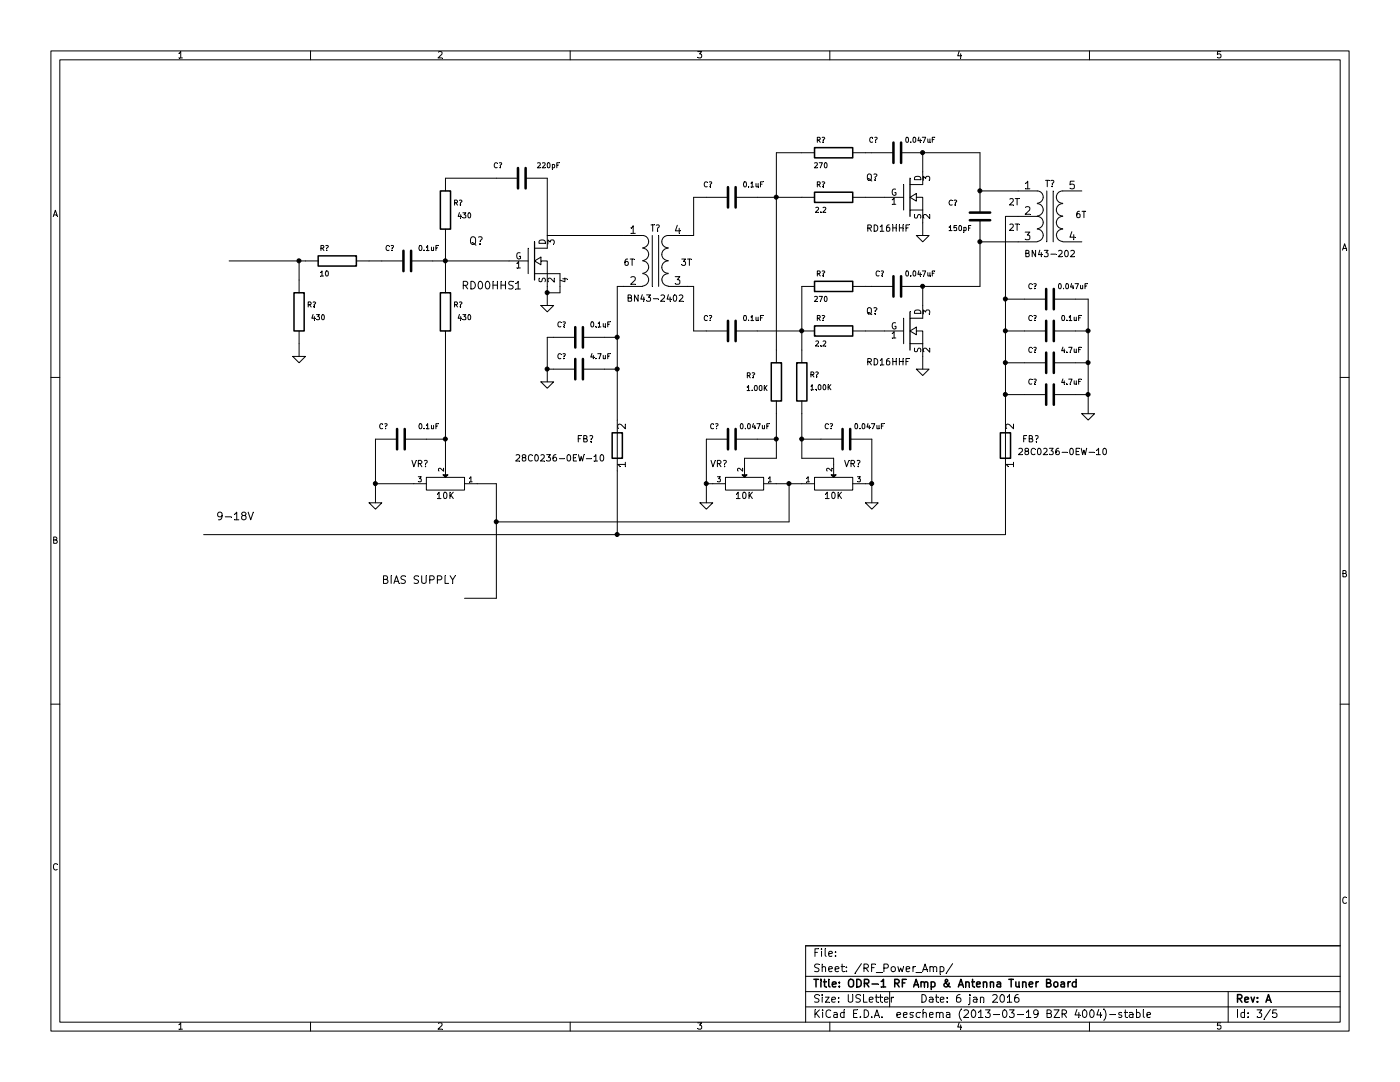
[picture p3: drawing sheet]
EESchema Schematic File Version 2  date 1/5/2016 6:14:15 PM
LIBS:power
LIBS:device
LIBS:transistors
LIBS:conn
LIBS:linear
LIBS:regul
LIBS:74xx
LIBS:cmos4000
LIBS:adc-dac
LIBS:memory
LIBS:xilinx
LIBS:special
LIBS:microcontrollers
LIBS:dsp
LIBS:microchip
LIBS:analog_switches
LIBS:motorola
LIBS:texas
LIBS:intel
LIBS:audio
LIBS:interface
LIBS:digital-audio
LIBS:philips
LIBS:display
LIBS:cypress
LIBS:siliconi
LIBS:opto
LIBS:atmel
LIBS:contrib
LIBS:valves
LIBS:Amp_Tuner_Board-cache
LIBS:Amp_Tuner_Board-cache
EELAYER 27 0
EELAYER END
$Descr USLetter 11000 8500
encoding utf-8
Sheet 3 5
Title "ODR-1 RF Amp & Antenna Tuner Board"
Date "6 jan 2016"
Rev "A"
Comp ""
Comment1 ""
Comment2 ""
Comment3 ""
Comment4 ""
$EndDescr
$Comp
L TRANS_CT-1 T?
U 1 1
P 8250 1700
F 0 "T?" H 8250 1950 50  0000 C CNN
F 1 "BN43-202" H 8250 1400 50  0000 C CNN
F 2 "~" H 8250 1700 60  0000 C CNN
F 3 "~" H 8250 1700 60  0000 C CNN
	1    8250 1700
	1    0    0    -1  
$EndComp
$Comp
L MOS_N-1 Q?
U 1 1
P 7150 1550
F 0 "Q?" H 6900 1700 50  0000 R CNN
F 1 "RD16HHF" H 7150 1300 50  0000 R CNN
F 2 "~" H 7150 1550 60  0000 C CNN
F 3 "~" H 7150 1550 60  0000 C CNN
	1    7150 1550
	1    0    0    -1  
$EndComp
$Comp
L MOS_N-2 Q?
U 1 1
P 4200 2050
F 0 "Q?" H 3800 2200 60  0000 R CNN
F 1 "RD00HHS1" H 4100 1850 60  0000 R CNN
F 2 "~" H 4200 2050 60  0000 C CNN
F 3 "~" H 4200 2050 60  0000 C CNN
	1    4200 2050
	1    0    0    -1  
$EndComp
$Comp
L R R?
U 1 1
P 6550 1200
F 0 "R?" V 6650 1300 40  0000 C CNN
F 1 "270" V 6450 1300 40  0000 C CNN
F 2 "~" V 6480 1200 30  0000 C CNN
F 3 "~" H 6550 1200 30  0000 C CNN
	1    6550 1200
	0    -1   -1   0   
$EndComp
$Comp
L C C?
U 1 1
P 7050 1200
F 0 "C?" V 7150 1350 40  0000 L CNN
F 1 "0.047uF" V 7150 900 40  0000 L CNN
F 2 "~" H 7088 1050 30  0000 C CNN
F 3 "~" H 7050 1200 60  0000 C CNN
	1    7050 1200
	0    -1   -1   0   
$EndComp
$Comp
L GND #PWR?
U 1 1
P 7250 1850
F 0 "#PWR?" H 7250 1850 30  0001 C CNN
F 1 "GND" H 7250 1780 30  0001 C CNN
F 2 "~" H 7250 1850 60  0000 C CNN
F 3 "~" H 7250 1850 60  0000 C CNN
	1    7250 1850
	1    0    0    -1  
$EndComp
$Comp
L R R?
U 1 1
P 6550 1550
F 0 "R?" V 6650 1650 40  0000 C CNN
F 1 "2.2" V 6450 1650 40  0000 C CNN
F 2 "~" V 6480 1550 30  0000 C CNN
F 3 "~" H 6550 1550 30  0000 C CNN
	1    6550 1550
	0    -1   -1   0   
$EndComp
$Comp
L C C?
U 1 1
P 5750 1550
F 0 "C?" V 5850 1700 40  0000 L CNN
F 1 "0.1uF" V 5850 1300 40  0000 L CNN
F 2 "~" H 5788 1400 30  0000 C CNN
F 3 "~" H 5750 1550 60  0000 C CNN
	1    5750 1550
	0    -1   -1   0   
$EndComp
$Comp
L MOS_N-1 Q?
U 1 1
P 7150 2600
F 0 "Q?" H 6900 2750 50  0000 R CNN
F 1 "RD16HHF" H 7150 2350 50  0000 R CNN
F 2 "~" H 7150 2600 60  0000 C CNN
F 3 "~" H 7150 2600 60  0000 C CNN
	1    7150 2600
	1    0    0    -1  
$EndComp
$Comp
L R R?
U 1 1
P 6550 2250
F 0 "R?" V 6650 2350 40  0000 C CNN
F 1 "270" V 6450 2350 40  0000 C CNN
F 2 "~" V 6480 2250 30  0000 C CNN
F 3 "~" H 6550 2250 30  0000 C CNN
	1    6550 2250
	0    -1   -1   0   
$EndComp
$Comp
L C C?
U 1 1
P 7050 2250
F 0 "C?" V 7150 2350 40  0000 L CNN
F 1 "0.047uF" V 7150 1950 40  0000 L CNN
F 2 "~" H 7088 2100 30  0000 C CNN
F 3 "~" H 7050 2250 60  0000 C CNN
	1    7050 2250
	0    -1   -1   0   
$EndComp
$Comp
L GND #PWR?
U 1 1
P 7250 2900
F 0 "#PWR?" H 7250 2900 30  0001 C CNN
F 1 "GND" H 7250 2830 30  0001 C CNN
F 2 "~" H 7250 2900 60  0000 C CNN
F 3 "~" H 7250 2900 60  0000 C CNN
	1    7250 2900
	1    0    0    -1  
$EndComp
$Comp
L R R?
U 1 1
P 6550 2600
F 0 "R?" V 6650 2700 40  0000 C CNN
F 1 "2.2" V 6450 2700 40  0000 C CNN
F 2 "~" V 6480 2600 30  0000 C CNN
F 3 "~" H 6550 2600 30  0000 C CNN
	1    6550 2600
	0    -1   -1   0   
$EndComp
$Comp
L C C?
U 1 1
P 5750 2600
F 0 "C?" V 5850 2750 40  0000 L CNN
F 1 "0.1uF" V 5850 2350 40  0000 L CNN
F 2 "~" H 5788 2450 30  0000 C CNN
F 3 "~" H 5750 2600 60  0000 C CNN
	1    5750 2600
	0    -1   -1   0   
$EndComp
$Comp
L C C?
U 1 1
P 7700 1700
F 0 "C?" H 7450 1800 40  0000 L CNN
F 1 "150pF" H 7450 1600 40  0000 L CNN
F 2 "~" H 7738 1550 30  0000 C CNN
F 3 "~" H 7700 1700 60  0000 C CNN
	1    7700 1700
	1    0    0    -1  
$EndComp
$Comp
L C C?
U 1 1
P 8250 2350
F 0 "C?" V 8350 2450 40  0000 L CNN
F 1 "0.047uF" V 8350 2050 40  0000 L CNN
F 2 "~" H 8288 2200 30  0000 C CNN
F 3 "~" H 8250 2350 60  0000 C CNN
	1    8250 2350
	0    -1   -1   0   
$EndComp
$Comp
L C C?
U 1 1
P 8250 2600
F 0 "C?" V 8350 2700 40  0000 L CNN
F 1 "0.1uF" V 8350 2350 40  0000 L CNN
F 2 "~" H 8288 2450 30  0000 C CNN
F 3 "~" H 8250 2600 60  0000 C CNN
	1    8250 2600
	0    -1   -1   0   
$EndComp
$Comp
L C C?
U 1 1
P 8250 2850
F 0 "C?" V 8350 2950 40  0000 L CNN
F 1 "4.7uF" V 8350 2600 40  0000 L CNN
F 2 "~" H 8288 2700 30  0000 C CNN
F 3 "~" H 8250 2850 60  0000 C CNN
	1    8250 2850
	0    -1   -1   0   
$EndComp
$Comp
L GND #PWR?
U 1 1
P 8550 3250
F 0 "#PWR?" H 8550 3250 30  0001 C CNN
F 1 "GND" H 8550 3180 30  0001 C CNN
F 2 "~" H 8550 3250 60  0000 C CNN
F 3 "~" H 8550 3250 60  0000 C CNN
	1    8550 3250
	1    0    0    -1  
$EndComp
$Comp
L R R?
U 1 1
P 6300 3000
F 0 "R?" H 6400 3050 40  0000 C CNN
F 1 "1.00K" H 6450 2950 40  0000 C CNN
F 2 "~" V 6230 3000 30  0000 C CNN
F 3 "~" H 6300 3000 30  0000 C CNN
	1    6300 3000
	1    0    0    -1  
$EndComp
$Comp
L R R?
U 1 1
P 6100 3000
F 0 "R?" H 6300 2950 40  0000 C CNN
F 1 "1.00K" H 6250 3050 40  0000 C CNN
F 2 "~" V 6030 3000 30  0000 C CNN
F 3 "~" H 6100 3000 30  0000 C CNN
	1    6100 3000
	-1   0    0    1   
$EndComp
$Comp
L POT-1 VR?
U 1 1
P 6550 3800
F 0 "VR?" H 6700 3950 50  0000 C CNN
F 1 "10K" H 6550 3700 50  0000 C CNN
F 2 "~" H 6550 3800 60  0000 C CNN
F 3 "~" H 6550 3800 60  0000 C CNN
	1    6550 3800
	1    0    0    -1  
$EndComp
$Comp
L C C?
U 1 1
P 6650 3450
F 0 "C?" V 6750 3550 40  0000 L CNN
F 1 "0.047uF" V 6750 3150 40  0000 L CNN
F 2 "~" H 6688 3300 30  0000 C CNN
F 3 "~" H 6650 3450 60  0000 C CNN
	1    6650 3450
	0    -1   -1   0   
$EndComp
$Comp
L GND #PWR?
U 1 1
P 6850 3950
F 0 "#PWR?" H 6850 3950 30  0001 C CNN
F 1 "GND" H 6850 3880 30  0001 C CNN
F 2 "~" H 6850 3950 60  0000 C CNN
F 3 "~" H 6850 3950 60  0000 C CNN
	1    6850 3950
	1    0    0    -1  
$EndComp
$Comp
L GND #PWR?
U 1 1
P 5550 3950
F 0 "#PWR?" H 5550 3950 30  0001 C CNN
F 1 "GND" H 5550 3880 30  0001 C CNN
F 2 "~" H 5550 3950 60  0000 C CNN
F 3 "~" H 5550 3950 60  0000 C CNN
	1    5550 3950
	1    0    0    -1  
$EndComp
$Comp
L TRANSFORMER T?
U 1 1
P 5150 2050
F 0 "T?" H 5150 2300 50  0000 C CNN
F 1 "BN43-2402" H 5150 1750 50  0000 C CNN
F 2 "~" H 5150 2050 60  0000 C CNN
F 3 "~" H 5150 2050 60  0000 C CNN
	1    5150 2050
	1    0    0    -1  
$EndComp
Text Notes 4900 2100 0    50   ~ 0
6T
Text Notes 5350 2100 0    50   ~ 0
3T
Text Notes 7925 1625 0    50   ~ 0
2T
Text Notes 7925 1825 0    50   ~ 0
2T
Text Notes 8450 1725 0    50   ~ 0
6T
$Comp
L C C?
U 1 1
P 8250 3100
F 0 "C?" V 8350 3200 40  0000 L CNN
F 1 "4.7uF" V 8350 2850 40  0000 L CNN
F 2 "~" H 8288 2950 30  0000 C CNN
F 3 "~" H 8250 3100 60  0000 C CNN
	1    8250 3100
	0    -1   -1   0   
$EndComp
$Comp
L BEAD-1 FB?
U 1 1
P 7900 3500
F 0 "FB?" V 7950 3300 50  0000 C CNN
F 1 "28C0236-0EW-10" V 7850 3050 50  0000 C CNN
F 2 "~" H 7850 3430 30  0000 C CNN
F 3 "~" V 7850 3500 30  0000 C CNN
	1    7900 3500
	0    -1   -1   0   
$EndComp
$Comp
L C C?
U 1 1
P 4100 1400
F 0 "C?" V 4200 1550 40  0000 L CNN
F 1 "220pF" V 4200 1100 40  0000 L CNN
F 2 "~" H 4138 1250 30  0000 C CNN
F 3 "~" H 4100 1400 60  0000 C CNN
	1    4100 1400
	0    -1   -1   0   
$EndComp
$Comp
L R R?
U 1 1
P 3500 2450
F 0 "R?" H 3600 2500 40  0000 C CNN
F 1 "430" H 3650 2400 40  0000 C CNN
F 2 "~" V 3430 2450 30  0000 C CNN
F 3 "~" H 3500 2450 30  0000 C CNN
	1    3500 2450
	1    0    0    -1  
$EndComp
$Comp
L C C?
U 1 1
P 4550 2650
F 0 "C?" V 4650 2750 40  0000 L CNN
F 1 "0.1uF" V 4650 2400 40  0000 L CNN
F 2 "~" H 4588 2500 30  0000 C CNN
F 3 "~" H 4550 2650 60  0000 C CNN
	1    4550 2650
	0    -1   -1   0   
$EndComp
$Comp
L C C?
U 1 1
P 4550 2900
F 0 "C?" V 4650 3000 40  0000 L CNN
F 1 "4.7uF" V 4650 2650 40  0000 L CNN
F 2 "~" H 4588 2750 30  0000 C CNN
F 3 "~" H 4550 2900 60  0000 C CNN
	1    4550 2900
	0    -1   -1   0   
$EndComp
$Comp
L R R?
U 1 1
P 2650 2050
F 0 "R?" V 2750 2150 40  0000 C CNN
F 1 "10" V 2550 2150 40  0000 C CNN
F 2 "~" V 2580 2050 30  0000 C CNN
F 3 "~" H 2650 2050 30  0000 C CNN
	1    2650 2050
	0    -1   -1   0   
$EndComp
$Comp
L R R?
U 1 1
P 2350 2450
F 0 "R?" H 2450 2500 40  0000 C CNN
F 1 "430" H 2500 2400 40  0000 C CNN
F 2 "~" V 2280 2450 30  0000 C CNN
F 3 "~" H 2350 2450 30  0000 C CNN
	1    2350 2450
	1    0    0    -1  
$EndComp
$Comp
L C C?
U 1 1
P 3200 2050
F 0 "C?" V 3300 2150 40  0000 L CNN
F 1 "0.1uF" V 3300 1800 40  0000 L CNN
F 2 "~" H 3238 1900 30  0000 C CNN
F 3 "~" H 3200 2050 60  0000 C CNN
	1    3200 2050
	0    -1   -1   0   
$EndComp
$Comp
L R R?
U 1 1
P 3500 1650
F 0 "R?" H 3600 1700 40  0000 C CNN
F 1 "430" H 3650 1600 40  0000 C CNN
F 2 "~" V 3430 1650 30  0000 C CNN
F 3 "~" H 3500 1650 30  0000 C CNN
	1    3500 1650
	1    0    0    -1  
$EndComp
$Comp
L GND #PWR?
U 1 1
P 4300 2400
F 0 "#PWR?" H 4300 2400 30  0001 C CNN
F 1 "GND" H 4300 2330 30  0001 C CNN
F 2 "~" H 4300 2400 60  0000 C CNN
F 3 "~" H 4300 2400 60  0000 C CNN
	1    4300 2400
	1    0    0    -1  
$EndComp
$Comp
L GND #PWR?
U 1 1
P 4300 3000
F 0 "#PWR?" H 4300 3000 30  0001 C CNN
F 1 "GND" H 4300 2930 30  0001 C CNN
F 2 "~" H 4300 3000 60  0000 C CNN
F 3 "~" H 4300 3000 60  0000 C CNN
	1    4300 3000
	1    0    0    -1  
$EndComp
$Comp
L POT-1 VR?
U 1 1
P 5850 3800
F 0 "VR?" H 6050 3950 50  0000 C CNN
F 1 "10K" H 5850 3700 50  0000 C CNN
F 2 "~" H 5850 3800 60  0000 C CNN
F 3 "~" H 5850 3800 60  0000 C CNN
	1    5850 3800
	-1   0    0    -1  
$EndComp
$Comp
L C C?
U 1 1
P 5750 3450
F 0 "C?" V 5850 3550 40  0000 L CNN
F 1 "0.047uF" V 5850 3150 40  0000 L CNN
F 2 "~" H 5788 3300 30  0000 C CNN
F 3 "~" H 5750 3450 60  0000 C CNN
	1    5750 3450
	0    -1   -1   0   
$EndComp
$Comp
L GND #PWR?
U 1 1
P 2350 2800
F 0 "#PWR?" H 2350 2800 30  0001 C CNN
F 1 "GND" H 2350 2730 30  0001 C CNN
F 2 "~" H 2350 2800 60  0000 C CNN
F 3 "~" H 2350 2800 60  0000 C CNN
	1    2350 2800
	1    0    0    -1  
$EndComp
$Comp
L BEAD-1 FB?
U 1 1
P 4850 3500
F 0 "FB?" V 4900 3750 50  0000 C CNN
F 1 "28C0236-0EW-10" V 4750 3950 50  0000 C CNN
F 2 "~" H 4800 3430 30  0000 C CNN
F 3 "~" V 4800 3500 30  0000 C CNN
	1    4850 3500
	0    -1   -1   0   
$EndComp
$Comp
L GND #PWR?
U 1 1
P 2950 3950
F 0 "#PWR?" H 2950 3950 30  0001 C CNN
F 1 "GND" H 2950 3880 30  0001 C CNN
F 2 "~" H 2950 3950 60  0000 C CNN
F 3 "~" H 2950 3950 60  0000 C CNN
	1    2950 3950
	1    0    0    -1  
$EndComp
$Comp
L POT-1 VR?
U 1 1
P 3500 3800
F 0 "VR?" H 3700 3950 50  0000 C CNN
F 1 "10K" H 3500 3700 50  0000 C CNN
F 2 "~" H 3500 3800 60  0000 C CNN
F 3 "~" H 3500 3800 60  0000 C CNN
	1    3500 3800
	-1   0    0    -1  
$EndComp
$Comp
L C C?
U 1 1
P 3150 3450
F 0 "C?" V 3250 3550 40  0000 L CNN
F 1 "0.1uF" V 3250 3150 40  0000 L CNN
F 2 "~" H 3188 3300 30  0000 C CNN
F 3 "~" H 3150 3450 60  0000 C CNN
	1    3150 3450
	0    -1   -1   0   
$EndComp
Wire Wire Line
	6800 1200 6850 1200
Wire Wire Line
	6800 1550 6950 1550
Wire Wire Line
	7250 1350 7250 1200
Wire Wire Line
	7250 1750 7250 1850
Wire Wire Line
	5950 1550 6300 1550
Wire Wire Line
	6800 2250 6850 2250
Wire Wire Line
	6800 2600 6950 2600
Wire Wire Line
	6300 2250 6300 2750
Wire Wire Line
	7250 2400 7250 2250
Wire Wire Line
	7250 2800 7250 2900
Wire Wire Line
	6300 2600 5950 2600
Connection ~ 6300 2600
Wire Wire Line
	7250 1200 7700 1200
Wire Wire Line
	7250 2250 7700 2250
Wire Wire Line
	7700 1200 7700 1500
Wire Wire Line
	7700 2250 7700 1900
Wire Wire Line
	7700 1900 8000 1900
Wire Wire Line
	7700 1500 8000 1500
Connection ~ 7700 1900
Connection ~ 7700 1500
Connection ~ 7250 1200
Connection ~ 7250 2250
Wire Wire Line
	8550 2350 8550 3250
Wire Wire Line
	8550 2850 8450 2850
Wire Wire Line
	8550 2600 8450 2600
Connection ~ 8550 2850
Wire Wire Line
	8550 2350 8450 2350
Connection ~ 8550 2600
Wire Wire Line
	7900 2850 8050 2850
Wire Wire Line
	7900 1700 7900 3300
Wire Wire Line
	7900 1700 8000 1700
Wire Wire Line
	8050 2350 7900 2350
Connection ~ 7900 2350
Wire Wire Line
	8050 2600 7900 2600
Connection ~ 7900 2600
Wire Wire Line
	6100 1200 6100 2750
Wire Wire Line
	6100 1200 6300 1200
Connection ~ 6100 1550
Wire Wire Line
	6550 3650 6550 3600
Wire Wire Line
	6550 3600 6300 3600
Wire Wire Line
	6300 3600 6300 3250
Wire Wire Line
	6450 3450 6300 3450
Connection ~ 6300 3450
Wire Wire Line
	6850 3450 6850 3950
Wire Wire Line
	6850 3800 6800 3800
Connection ~ 6850 3800
Wire Wire Line
	5550 2600 5450 2600
Wire Wire Line
	5550 1550 5450 1550
Wire Wire Line
	5450 1550 5450 1850
Wire Wire Line
	5450 1850 5400 1850
Wire Wire Line
	5400 2250 5450 2250
Wire Wire Line
	5450 2250 5450 2600
Wire Wire Line
	7900 3100 8050 3100
Connection ~ 7900 2850
Wire Wire Line
	8550 3100 8450 3100
Connection ~ 8550 3100
Connection ~ 7900 3100
Wire Wire Line
	3400 2050 4000 2050
Wire Wire Line
	3500 1900 3500 2200
Connection ~ 3500 2050
Wire Wire Line
	2900 2050 3000 2050
Wire Wire Line
	1800 2050 2400 2050
Wire Wire Line
	2350 2050 2350 2200
Wire Wire Line
	3900 1400 3500 1400
Wire Wire Line
	4300 1400 4300 1850
Wire Wire Line
	4400 2250 4400 2300
Wire Wire Line
	4400 2300 4300 2300
Wire Wire Line
	4300 2250 4300 2400
Connection ~ 4300 2300
Wire Wire Line
	4300 1850 4900 1850
Wire Wire Line
	4900 2250 4850 2250
Wire Wire Line
	4850 2250 4850 3300
Wire Wire Line
	4850 2650 4750 2650
Wire Wire Line
	4850 2900 4750 2900
Connection ~ 4850 2650
Wire Wire Line
	4350 2650 4300 2650
Wire Wire Line
	4300 2650 4300 3000
Wire Wire Line
	4300 2900 4350 2900
Connection ~ 4300 2900
Wire Wire Line
	5850 3650 5850 3600
Wire Wire Line
	5850 3600 6100 3600
Wire Wire Line
	5950 3450 6100 3450
Connection ~ 6100 3450
Wire Wire Line
	5550 3450 5550 3950
Wire Wire Line
	5550 3800 5600 3800
Connection ~ 5550 3800
Wire Wire Line
	6100 3800 6300 3800
Wire Wire Line
	6100 3600 6100 3250
Wire Wire Line
	2350 2700 2350 2800
Connection ~ 4850 2900
Wire Wire Line
	4850 3700 4850 4200
Wire Wire Line
	1600 4200 7900 4200
Wire Wire Line
	7900 4200 7900 3700
Connection ~ 4850 4200
Wire Wire Line
	3900 4100 6200 4100
Wire Wire Line
	6200 4100 6200 3800
Connection ~ 6200 3800
Wire Wire Line
	3350 3450 3500 3450
Connection ~ 3500 3450
Wire Wire Line
	2950 3450 2950 3950
Wire Wire Line
	2950 3800 3250 3800
Connection ~ 2950 3800
Wire Wire Line
	3500 2700 3500 3650
Wire Wire Line
	3750 3800 3900 3800
Wire Wire Line
	3900 3800 3900 4700
Connection ~ 2350 2050
Wire Wire Line
	3900 4700 3650 4700
Connection ~ 3900 4100
Text Notes 1700 4100 0    60   ~ 0
9-18V
Text Notes 3000 4600 0    60   ~ 0
BIAS SUPPLY
$EndSCHEMATC
